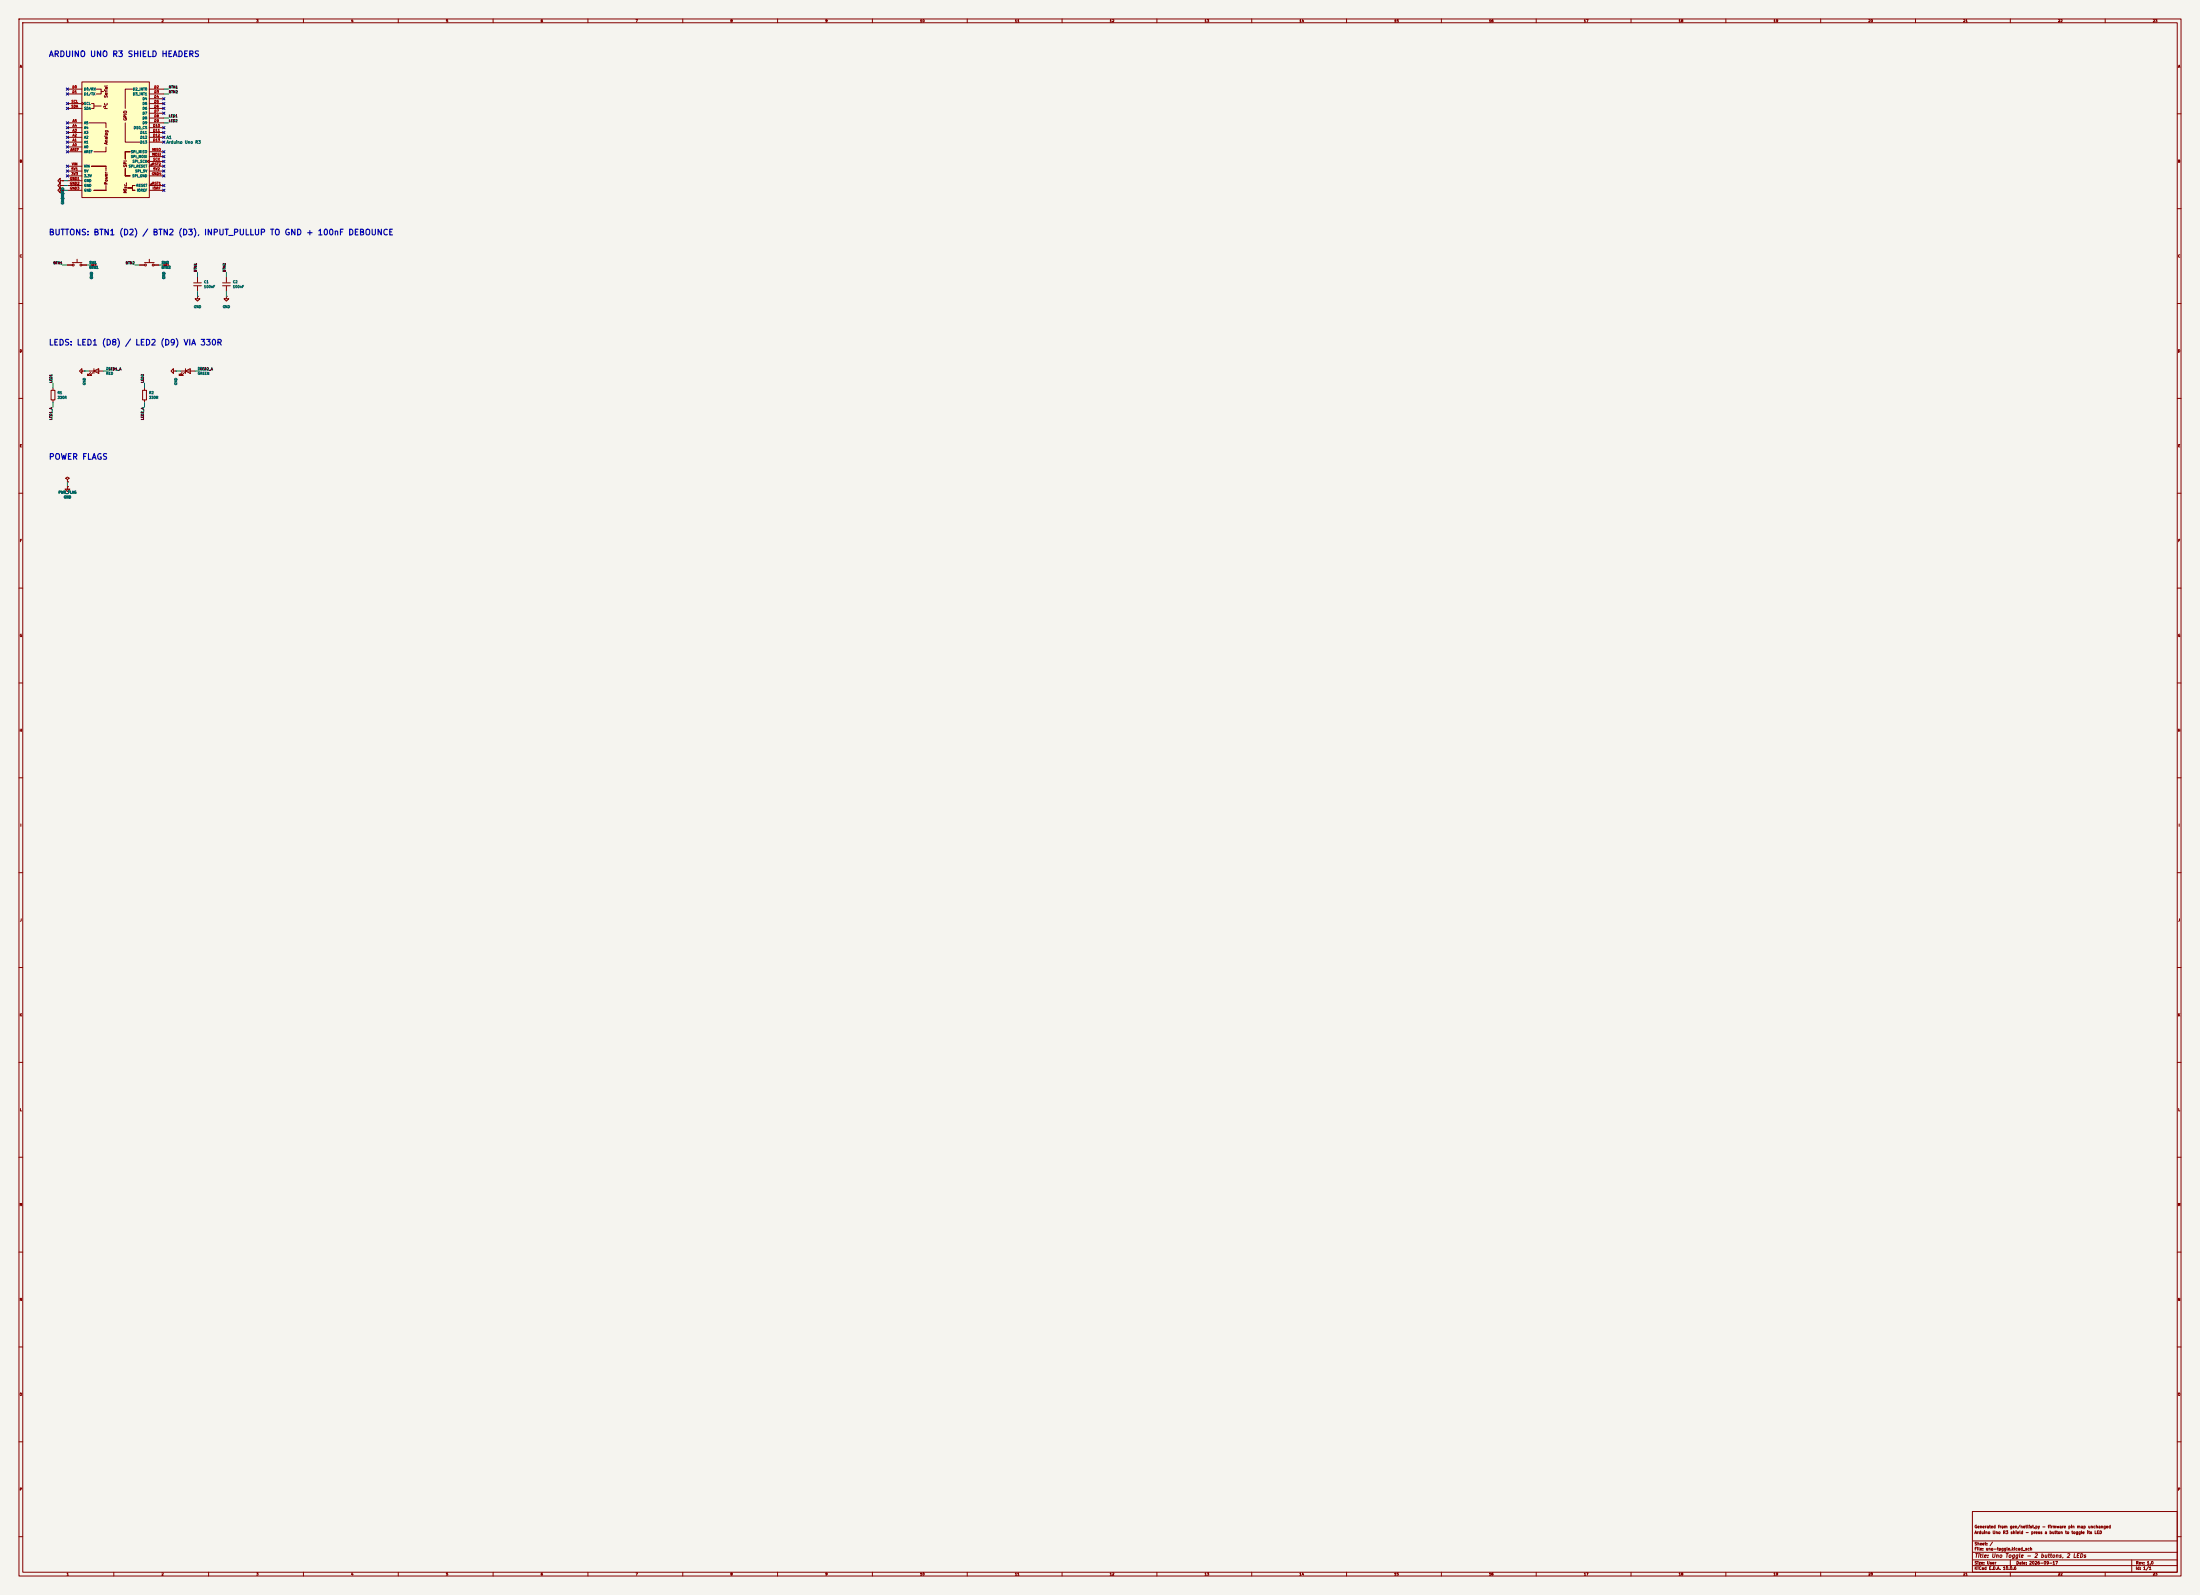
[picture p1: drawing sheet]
(kicad_sch
 (version 20250114)
 (generator "eeschema")
 (generator_version "10.0")
 (paper "User" 1160 840.74)
 (title_block (title "Uno Toggle - 2 buttons, 2 LEDs") (date "2026-09-17") (rev "1.0") (comment 1 "Arduino Uno R3 shield - press a button to toggle its LED") (comment 2 "Generated from gen/netlist.py - firmware pin map unchanged"))
 (lib_symbols
  (symbol "Device:C"
   (pin_numbers (hide yes))
   (pin_names
    (offset 0.254)) (exclude_from_sim no) (in_bom yes) (on_board yes)
   (in_pos_files yes)
   (duplicate_pin_numbers_are_jumpers no)
   (property "Reference" "C" (at 0.635 2.54 0) (show_name no) (do_not_autoplace no) (effects (font (size 1.27 1.27)) (justify left)))
   (property "Value" "C" (at 0.635 -2.54 0) (show_name no) (do_not_autoplace no) (effects (font (size 1.27 1.27)) (justify left)))
   (property "Footprint" "" (at 0.9652 -3.81 0) (show_name no) (do_not_autoplace no) (hide yes) (effects (font (size 1.27 1.27))))
   (property "Datasheet" "" (at 0 0 0) (show_name no) (do_not_autoplace no) (hide yes) (effects (font (size 1.27 1.27))))
   (property "Description" "Unpolarized capacitor" (at 0 0 0) (show_name no) (do_not_autoplace no) (hide yes) (effects (font (size 1.27 1.27))))
   (symbol "C_0_1"
    (polyline (pts (xy -2.032 0.762) (xy 2.032 0.762)) (stroke (width 0.508) (type default)) (fill (type none)))
    (polyline (pts (xy -2.032 -0.762) (xy 2.032 -0.762)) (stroke (width 0.508) (type default)) (fill (type none))))
   (symbol "C_1_1"
    (pin passive line (at 0 3.81 270) (length 2.794) (name "" (effects (font (size 1.27 1.27)))) (number "1" (effects (font (size 1.27 1.27)))))
    (pin passive line (at 0 -3.81 90) (length 2.794) (name "" (effects (font (size 1.27 1.27)))) (number "2" (effects (font (size 1.27 1.27))))))
   (embedded_fonts no))
  (symbol "Device:LED"
   (pin_numbers (hide yes))
   (pin_names
    (offset 1.016) (hide yes)) (exclude_from_sim no) (in_bom yes) (on_board yes)
   (in_pos_files yes)
   (duplicate_pin_numbers_are_jumpers no)
   (property "Reference" "D" (at 0 2.54 0) (show_name no) (do_not_autoplace no) (effects (font (size 1.27 1.27))))
   (property "Value" "LED" (at 0 -2.54 0) (show_name no) (do_not_autoplace no) (effects (font (size 1.27 1.27))))
   (property "Footprint" "" (at 0 0 0) (show_name no) (do_not_autoplace no) (hide yes) (effects (font (size 1.27 1.27))))
   (property "Datasheet" "" (at 0 0 0) (show_name no) (do_not_autoplace no) (hide yes) (effects (font (size 1.27 1.27))))
   (property "Description" "Light emitting diode" (at 0 0 0) (show_name no) (do_not_autoplace no) (hide yes) (effects (font (size 1.27 1.27))))
   (property "Sim.Pins" "1=K 2=A" (at 0 0 0) (show_name no) (do_not_autoplace no) (hide yes) (effects (font (size 1.27 1.27))))
   (symbol "LED_0_1"
    (polyline (pts (xy -3.048 -0.762) (xy -4.572 -2.286) (xy -3.81 -2.286) (xy -4.572 -2.286) (xy -4.572 -1.524)) (stroke (width 0) (type default)) (fill (type none)))
    (polyline (pts (xy -1.778 -0.762) (xy -3.302 -2.286) (xy -2.54 -2.286) (xy -3.302 -2.286) (xy -3.302 -1.524)) (stroke (width 0) (type default)) (fill (type none)))
    (polyline (pts (xy -1.27 0) (xy 1.27 0)) (stroke (width 0) (type default)) (fill (type none)))
    (polyline (pts (xy -1.27 -1.27) (xy -1.27 1.27)) (stroke (width 0.254) (type default)) (fill (type none)))
    (polyline (pts (xy 1.27 -1.27) (xy 1.27 1.27) (xy -1.27 0) (xy 1.27 -1.27)) (stroke (width 0.254) (type default)) (fill (type none))))
   (symbol "LED_1_1"
    (pin passive line (at -3.81 0 0) (length 2.54) (name "K" (effects (font (size 1.27 1.27)))) (number "1" (effects (font (size 1.27 1.27)))))
    (pin passive line (at 3.81 0 180) (length 2.54) (name "A" (effects (font (size 1.27 1.27)))) (number "2" (effects (font (size 1.27 1.27))))))
   (embedded_fonts no))
  (symbol "Device:R"
   (pin_numbers (hide yes))
   (pin_names
    (offset 0)) (exclude_from_sim no) (in_bom yes) (on_board yes)
   (in_pos_files yes)
   (duplicate_pin_numbers_are_jumpers no)
   (property "Reference" "R" (at 2.032 0 90) (show_name no) (do_not_autoplace no) (effects (font (size 1.27 1.27))))
   (property "Value" "R" (at 0 0 90) (show_name no) (do_not_autoplace no) (effects (font (size 1.27 1.27))))
   (property "Footprint" "" (at -1.778 0 90) (show_name no) (do_not_autoplace no) (hide yes) (effects (font (size 1.27 1.27))))
   (property "Datasheet" "" (at 0 0 0) (show_name no) (do_not_autoplace no) (hide yes) (effects (font (size 1.27 1.27))))
   (property "Description" "Resistor" (at 0 0 0) (show_name no) (do_not_autoplace no) (hide yes) (effects (font (size 1.27 1.27))))
   (symbol "R_0_1"
    (rectangle (start -1.016 -2.54) (end 1.016 2.54) (stroke (width 0.254) (type default)) (fill (type none))))
   (symbol "R_1_1"
    (pin passive line (at 0 3.81 270) (length 1.27) (name "" (effects (font (size 1.27 1.27)))) (number "1" (effects (font (size 1.27 1.27)))))
    (pin passive line (at 0 -3.81 90) (length 1.27) (name "" (effects (font (size 1.27 1.27)))) (number "2" (effects (font (size 1.27 1.27))))))
   (embedded_fonts no))
  (symbol "Switch:SW_Push"
   (pin_numbers (hide yes))
   (pin_names
    (offset 1.016) (hide yes)) (exclude_from_sim no) (in_bom yes) (on_board yes)
   (in_pos_files yes)
   (duplicate_pin_numbers_are_jumpers no)
   (property "Reference" "SW" (at 1.27 2.54 0) (show_name no) (do_not_autoplace no) (effects (font (size 1.27 1.27)) (justify left)))
   (property "Value" "SW_Push" (at 0 -1.524 0) (show_name no) (do_not_autoplace no) (effects (font (size 1.27 1.27))))
   (property "Footprint" "" (at 0 5.08 0) (show_name no) (do_not_autoplace no) (hide yes) (effects (font (size 1.27 1.27))))
   (property "Datasheet" "" (at 0 5.08 0) (show_name no) (do_not_autoplace no) (hide yes) (effects (font (size 1.27 1.27))))
   (property "Description" "Push button switch, generic, two pins" (at 0 0 0) (show_name no) (do_not_autoplace no) (hide yes) (effects (font (size 1.27 1.27))))
   (symbol "SW_Push_0_1"
    (circle (center -2.032 0) (radius 0.508) (stroke (width 0) (type default)) (fill (type none)))
    (polyline (pts (xy 0 1.27) (xy 0 3.048)) (stroke (width 0) (type default)) (fill (type none)))
    (circle (center 2.032 0) (radius 0.508) (stroke (width 0) (type default)) (fill (type none)))
    (polyline (pts (xy 2.54 1.27) (xy -2.54 1.27)) (stroke (width 0) (type default)) (fill (type none)))
    (pin passive line (at -5.08 0 0) (length 2.54) (name "1" (effects (font (size 1.27 1.27)))) (number "1" (effects (font (size 1.27 1.27)))))
    (pin passive line (at 5.08 0 180) (length 2.54) (name "2" (effects (font (size 1.27 1.27)))) (number "2" (effects (font (size 1.27 1.27))))))
   (embedded_fonts no))
  (symbol "arduino-library:Arduino_Uno_R3_Shield"
   (pin_names
    (offset 1.016)) (exclude_from_sim no) (in_bom yes) (on_board yes)
   (in_pos_files yes)
   (duplicate_pin_numbers_are_jumpers no)
   (property "Reference" "A" (at 0 36.83 0) (show_name no) (do_not_autoplace no) (effects (font (size 1.524 1.524))))
   (property "Value" "Arduino_Uno_R3_Shield" (at 0 33.02 0) (show_name no) (do_not_autoplace no) (effects (font (size 1.524 1.524))))
   (property "Footprint" "PCM_arduino-library:Arduino_Uno_R3_Shield" (at 0 -38.1 0) (show_name no) (do_not_autoplace no) (hide yes) (effects (font (size 1.524 1.524))))
   (property "Datasheet" "https://docs.arduino.cc/hardware/uno-rev3" (at 0 -34.29 0) (show_name no) (do_not_autoplace no) (hide yes) (effects (font (size 1.524 1.524))))
   (property "Description" "Shield for Arduino Uno R3" (at 0 0 0) (show_name no) (do_not_autoplace no) (hide yes) (effects (font (size 1.27 1.27))))
   (symbol "Arduino_Uno_R3_Shield_0_0"
    (rectangle (start -17.78 30.48) (end 17.78 -30.48) (stroke (width 0) (type default)) (fill (type background)))
    (polyline (pts (xy -12.7 19.05) (xy -11.43 19.05) (xy -11.43 16.51) (xy -12.7 16.51)) (stroke (width 0) (type default)) (fill (type none)))
    (rectangle (start -12.7 -13.97) (end -5.08 -13.97) (stroke (width 0) (type default)) (fill (type none)))
    (polyline (pts (xy -11.43 17.78) (xy -7.62 17.78)) (stroke (width 0) (type default)) (fill (type none)))
    (rectangle (start -11.43 -26.67) (end -5.08 -26.67) (stroke (width 0) (type default)) (fill (type none)))
    (polyline (pts (xy -10.16 26.67) (xy -7.62 26.67) (xy -7.62 24.13) (xy -10.16 24.13)) (stroke (width 0) (type default)) (fill (type none)))
    (polyline (pts (xy -7.62 25.4) (xy -6.35 25.4)) (stroke (width 0) (type default)) (fill (type none)))
    (polyline (pts (xy -5.08 6.35) (xy -5.08 8.89) (xy -13.97 8.89)) (stroke (width 0) (type default)) (fill (type none)))
    (polyline (pts (xy -5.08 -3.81) (xy -5.08 -6.35) (xy -11.43 -6.35)) (stroke (width 0) (type default)) (fill (type none)))
    (polyline (pts (xy -5.08 -13.97) (xy -5.08 -15.24)) (stroke (width 0) (type default)) (fill (type none)))
    (polyline (pts (xy -5.08 -15.24) (xy -5.08 -16.51)) (stroke (width 0) (type default)) (fill (type none)))
    (polyline (pts (xy -5.08 -26.67) (xy -5.08 -24.13)) (stroke (width 0) (type default)) (fill (type none)))
    (polyline (pts (xy 5.08 16.51) (xy 5.08 26.67) (xy 8.89 26.67)) (stroke (width 0) (type default)) (fill (type none)))
    (polyline (pts (xy 5.08 8.89) (xy 5.08 -1.27) (xy 12.7 -1.27)) (stroke (width 0) (type default)) (fill (type none)))
    (rectangle (start 5.08 -10.16) (end 5.08 -6.35) (stroke (width 0) (type default)) (fill (type none)))
    (rectangle (start 5.08 -19.05) (end 5.08 -15.24) (stroke (width 0) (type default)) (fill (type none)))
    (rectangle (start 5.08 -19.05) (end 7.62 -19.05) (stroke (width 0) (type default)) (fill (type none)))
    (rectangle (start 7.62 -6.35) (end 5.08 -6.35) (stroke (width 0) (type default)) (fill (type none)))
    (rectangle (start 8.89 -24.13) (end 8.89 -26.67) (stroke (width 0) (type default)) (fill (type none)))
    (rectangle (start 8.89 -25.4) (end 6.35 -25.4) (stroke (width 0) (type default)) (fill (type none)))
    (rectangle (start 10.16 -24.13) (end 8.89 -24.13) (stroke (width 0) (type default)) (fill (type none)))
    (rectangle (start 10.16 -26.67) (end 8.89 -26.67) (stroke (width 0) (type default)) (fill (type none)))
    (text "Serial" (at -5.08 25.4 900) (effects (font (size 1.524 1.524))))
    (text "I²C" (at -5.08 17.78 900) (effects (font (size 1.524 1.524))))
    (text "Analog" (at -5.08 1.27 900) (effects (font (size 1.524 1.524))))
    (text "Power" (at -5.08 -20.32 900) (effects (font (size 1.524 1.524))))
    (text "SPI" (at 5.08 -12.7 900) (effects (font (size 1.524 1.524))))
    (text "Misc." (at 5.08 -25.4 900) (effects (font (size 1.524 1.524)))))
   (symbol "Arduino_Uno_R3_Shield_1_0"
    (text "GPIO" (at 5.08 12.7 900) (effects (font (size 1.524 1.524)))))
   (symbol "Arduino_Uno_R3_Shield_1_1"
    (pin power_out line (at -25.4 -19.05 0) (length 7.62) (name "3.3V" (effects (font (size 1.27 1.27)))) (number "3V3" (effects (font (size 1.27 1.27)))))
    (pin power_in line (at -25.4 -16.51 0) (length 7.62) (name "5V" (effects (font (size 1.27 1.27)))) (number "5V1" (effects (font (size 1.27 1.27)))))
    (pin power_in line (at 25.4 -16.51 180) (length 7.62) (name "SPI_5V" (effects (font (size 1.27 1.27)))) (number "5V2" (effects (font (size 1.27 1.27)))))
    (pin bidirectional line (at -25.4 -3.81 0) (length 7.62) (name "A0" (effects (font (size 1.27 1.27)))) (number "A0" (effects (font (size 1.27 1.27)))))
    (pin bidirectional line (at -25.4 -1.27 0) (length 7.62) (name "A1" (effects (font (size 1.27 1.27)))) (number "A1" (effects (font (size 1.27 1.27)))))
    (pin bidirectional line (at -25.4 1.27 0) (length 7.62) (name "A2" (effects (font (size 1.27 1.27)))) (number "A2" (effects (font (size 1.27 1.27)))))
    (pin bidirectional line (at -25.4 3.81 0) (length 7.62) (name "A3" (effects (font (size 1.27 1.27)))) (number "A3" (effects (font (size 1.27 1.27)))))
    (pin bidirectional line (at -25.4 6.35 0) (length 7.62) (name "A4" (effects (font (size 1.27 1.27)))) (number "A4" (effects (font (size 1.27 1.27)))))
    (pin bidirectional line (at -25.4 8.89 0) (length 7.62) (name "A5" (effects (font (size 1.27 1.27)))) (number "A5" (effects (font (size 1.27 1.27)))))
    (pin input line (at -25.4 -6.35 0) (length 7.62) (name "AREF" (effects (font (size 1.27 1.27)))) (number "AREF" (effects (font (size 1.27 1.27)))))
    (pin bidirectional line (at -25.4 26.67 0) (length 7.62) (name "D0/RX" (effects (font (size 1.27 1.27)))) (number "D0" (effects (font (size 1.27 1.27)))))
    (pin bidirectional line (at -25.4 24.13 0) (length 7.62) (name "D1/TX" (effects (font (size 1.27 1.27)))) (number "D1" (effects (font (size 1.27 1.27)))))
    (pin bidirectional line (at 25.4 26.67 180) (length 7.62) (name "D2_INT0" (effects (font (size 1.27 1.27)))) (number "D2" (effects (font (size 1.27 1.27)))))
    (pin bidirectional line (at 25.4 24.13 180) (length 7.62) (name "D3_INT1" (effects (font (size 1.27 1.27)))) (number "D3" (effects (font (size 1.27 1.27)))))
    (pin bidirectional line (at 25.4 21.59 180) (length 7.62) (name "D4" (effects (font (size 1.27 1.27)))) (number "D4" (effects (font (size 1.27 1.27)))))
    (pin bidirectional line (at 25.4 19.05 180) (length 7.62) (name "D5" (effects (font (size 1.27 1.27)))) (number "D5" (effects (font (size 1.27 1.27)))))
    (pin bidirectional line (at 25.4 16.51 180) (length 7.62) (name "D6" (effects (font (size 1.27 1.27)))) (number "D6" (effects (font (size 1.27 1.27)))))
    (pin bidirectional line (at 25.4 13.97 180) (length 7.62) (name "D7" (effects (font (size 1.27 1.27)))) (number "D7" (effects (font (size 1.27 1.27)))))
    (pin bidirectional line (at 25.4 11.43 180) (length 7.62) (name "D8" (effects (font (size 1.27 1.27)))) (number "D8" (effects (font (size 1.27 1.27)))))
    (pin bidirectional line (at 25.4 8.89 180) (length 7.62) (name "D9" (effects (font (size 1.27 1.27)))) (number "D9" (effects (font (size 1.27 1.27)))))
    (pin bidirectional line (at 25.4 6.35 180) (length 7.62) (name "D10_CS" (effects (font (size 1.27 1.27)))) (number "D10" (effects (font (size 1.27 1.27)))))
    (pin bidirectional line (at 25.4 3.81 180) (length 7.62) (name "D11" (effects (font (size 1.27 1.27)))) (number "D11" (effects (font (size 1.27 1.27)))))
    (pin bidirectional line (at 25.4 1.27 180) (length 7.62) (name "D12" (effects (font (size 1.27 1.27)))) (number "D12" (effects (font (size 1.27 1.27)))))
    (pin bidirectional line (at 25.4 -1.27 180) (length 7.62) (name "D13" (effects (font (size 1.27 1.27)))) (number "D13" (effects (font (size 1.27 1.27)))))
    (pin power_in line (at -25.4 -21.59 0) (length 7.62) (name "GND" (effects (font (size 1.27 1.27)))) (number "GND1" (effects (font (size 1.27 1.27)))))
    (pin power_in line (at -25.4 -24.13 0) (length 7.62) (name "GND" (effects (font (size 1.27 1.27)))) (number "GND2" (effects (font (size 1.27 1.27)))))
    (pin power_in line (at -25.4 -26.67 0) (length 7.62) (name "GND" (effects (font (size 1.27 1.27)))) (number "GND3" (effects (font (size 1.27 1.27)))))
    (pin power_in line (at 25.4 -19.05 180) (length 7.62) (name "SPI_GND" (effects (font (size 1.27 1.27)))) (number "GND4" (effects (font (size 1.27 1.27)))))
    (pin output line (at 25.4 -26.67 180) (length 7.62) (name "IOREF" (effects (font (size 1.27 1.27)))) (number "IORF" (effects (font (size 1.27 1.27)))))
    (pin input line (at 25.4 -6.35 180) (length 7.62) (name "SPI_MISO" (effects (font (size 1.27 1.27)))) (number "MISO" (effects (font (size 1.27 1.27)))))
    (pin output line (at 25.4 -8.89 180) (length 7.62) (name "SPI_MOSI" (effects (font (size 1.27 1.27)))) (number "MOSI" (effects (font (size 1.27 1.27)))))
    (pin open_collector input_low (at 25.4 -24.13 180) (length 7.62) (name "RESET" (effects (font (size 1.27 1.27)))) (number "RST1" (effects (font (size 1.27 1.27)))))
    (pin open_collector input_low (at 25.4 -13.97 180) (length 7.62) (name "SPI_RESET" (effects (font (size 1.27 1.27)))) (number "RST2" (effects (font (size 1.27 1.27)))))
    (pin output clock (at 25.4 -11.43 180) (length 7.62) (name "SPI_SCK" (effects (font (size 1.27 1.27)))) (number "SCK" (effects (font (size 1.27 1.27)))))
    (pin bidirectional clock (at -25.4 19.05 0) (length 7.62) (name "SCL" (effects (font (size 1.27 1.27)))) (number "SCL" (effects (font (size 1.27 1.27)))))
    (pin bidirectional line (at -25.4 16.51 0) (length 7.62) (name "SDA" (effects (font (size 1.27 1.27)))) (number "SDA" (effects (font (size 1.27 1.27)))))
    (pin power_in line (at -25.4 -13.97 0) (length 7.62) (name "VIN" (effects (font (size 1.27 1.27)))) (number "VIN" (effects (font (size 1.27 1.27))))))
   (embedded_fonts no))
  (symbol "power:+12V"
   (power global)
   (pin_numbers (hide yes))
   (pin_names
    (offset 0) (hide yes)) (exclude_from_sim no) (in_bom yes) (on_board yes)
   (in_pos_files yes)
   (duplicate_pin_numbers_are_jumpers no)
   (property "Reference" "#PWR" (at 0 -3.81 0) (show_name no) (do_not_autoplace no) (hide yes) (effects (font (size 1.27 1.27))))
   (property "Value" "+12V" (at 0 3.556 0) (show_name no) (do_not_autoplace no) (effects (font (size 1.27 1.27))))
   (property "Footprint" "" (at 0 0 0) (show_name no) (do_not_autoplace no) (hide yes) (effects (font (size 1.27 1.27))))
   (property "Datasheet" "" (at 0 0 0) (show_name no) (do_not_autoplace no) (hide yes) (effects (font (size 1.27 1.27))))
   (property "Description" "Power symbol creates a global label with name \"+12V\"" (at 0 0 0) (show_name no) (do_not_autoplace no) (hide yes) (effects (font (size 1.27 1.27))))
   (symbol "+12V_0_1"
    (polyline (pts (xy -0.762 1.27) (xy 0 2.54)) (stroke (width 0) (type default)) (fill (type none)))
    (polyline (pts (xy 0 2.54) (xy 0.762 1.27)) (stroke (width 0) (type default)) (fill (type none)))
    (polyline (pts (xy 0 0) (xy 0 2.54)) (stroke (width 0) (type default)) (fill (type none))))
   (symbol "+12V_1_1"
    (pin power_in line (at 0 0 90) (length 0) (name "" (effects (font (size 1.27 1.27)))) (number "1" (effects (font (size 1.27 1.27))))))
   (embedded_fonts no))
  (symbol "power:+3V3"
   (power global)
   (pin_numbers (hide yes))
   (pin_names
    (offset 0) (hide yes)) (exclude_from_sim no) (in_bom yes) (on_board yes)
   (in_pos_files yes)
   (duplicate_pin_numbers_are_jumpers no)
   (property "Reference" "#PWR" (at 0 -3.81 0) (show_name no) (do_not_autoplace no) (hide yes) (effects (font (size 1.27 1.27))))
   (property "Value" "+3V3" (at 0 3.556 0) (show_name no) (do_not_autoplace no) (effects (font (size 1.27 1.27))))
   (property "Footprint" "" (at 0 0 0) (show_name no) (do_not_autoplace no) (hide yes) (effects (font (size 1.27 1.27))))
   (property "Datasheet" "" (at 0 0 0) (show_name no) (do_not_autoplace no) (hide yes) (effects (font (size 1.27 1.27))))
   (property "Description" "Power symbol creates a global label with name \"+3V3\"" (at 0 0 0) (show_name no) (do_not_autoplace no) (hide yes) (effects (font (size 1.27 1.27))))
   (symbol "+3V3_0_1"
    (polyline (pts (xy -0.762 1.27) (xy 0 2.54)) (stroke (width 0) (type default)) (fill (type none)))
    (polyline (pts (xy 0 2.54) (xy 0.762 1.27)) (stroke (width 0) (type default)) (fill (type none)))
    (polyline (pts (xy 0 0) (xy 0 2.54)) (stroke (width 0) (type default)) (fill (type none))))
   (symbol "+3V3_1_1"
    (pin power_in line (at 0 0 90) (length 0) (name "" (effects (font (size 1.27 1.27)))) (number "1" (effects (font (size 1.27 1.27))))))
   (embedded_fonts no))
  (symbol "power:+5V"
   (power global)
   (pin_numbers (hide yes))
   (pin_names
    (offset 0) (hide yes)) (exclude_from_sim no) (in_bom yes) (on_board yes)
   (in_pos_files yes)
   (duplicate_pin_numbers_are_jumpers no)
   (property "Reference" "#PWR" (at 0 -3.81 0) (show_name no) (do_not_autoplace no) (hide yes) (effects (font (size 1.27 1.27))))
   (property "Value" "+5V" (at 0 3.556 0) (show_name no) (do_not_autoplace no) (effects (font (size 1.27 1.27))))
   (property "Footprint" "" (at 0 0 0) (show_name no) (do_not_autoplace no) (hide yes) (effects (font (size 1.27 1.27))))
   (property "Datasheet" "" (at 0 0 0) (show_name no) (do_not_autoplace no) (hide yes) (effects (font (size 1.27 1.27))))
   (property "Description" "Power symbol creates a global label with name \"+5V\"" (at 0 0 0) (show_name no) (do_not_autoplace no) (hide yes) (effects (font (size 1.27 1.27))))
   (symbol "+5V_0_1"
    (polyline (pts (xy -0.762 1.27) (xy 0 2.54)) (stroke (width 0) (type default)) (fill (type none)))
    (polyline (pts (xy 0 2.54) (xy 0.762 1.27)) (stroke (width 0) (type default)) (fill (type none)))
    (polyline (pts (xy 0 0) (xy 0 2.54)) (stroke (width 0) (type default)) (fill (type none))))
   (symbol "+5V_1_1"
    (pin power_in line (at 0 0 90) (length 0) (name "" (effects (font (size 1.27 1.27)))) (number "1" (effects (font (size 1.27 1.27))))))
   (embedded_fonts no))
  (symbol "power:GND"
   (power global)
   (pin_numbers (hide yes))
   (pin_names
    (offset 0) (hide yes)) (exclude_from_sim no) (in_bom yes) (on_board yes)
   (in_pos_files yes)
   (duplicate_pin_numbers_are_jumpers no)
   (property "Reference" "#PWR" (at 0 -6.35 0) (show_name no) (do_not_autoplace no) (hide yes) (effects (font (size 1.27 1.27))))
   (property "Value" "GND" (at 0 -3.81 0) (show_name no) (do_not_autoplace no) (effects (font (size 1.27 1.27))))
   (property "Footprint" "" (at 0 0 0) (show_name no) (do_not_autoplace no) (hide yes) (effects (font (size 1.27 1.27))))
   (property "Datasheet" "" (at 0 0 0) (show_name no) (do_not_autoplace no) (hide yes) (effects (font (size 1.27 1.27))))
   (property "Description" "Power symbol creates a global label with name \"GND\" , ground" (at 0 0 0) (show_name no) (do_not_autoplace no) (hide yes) (effects (font (size 1.27 1.27))))
   (symbol "GND_0_1"
    (polyline (pts (xy 0 0) (xy 0 -1.27) (xy 1.27 -1.27) (xy 0 -2.54) (xy -1.27 -1.27) (xy 0 -1.27)) (stroke (width 0) (type default)) (fill (type none))))
   (symbol "GND_1_1"
    (pin power_in line (at 0 0 270) (length 0) (name "" (effects (font (size 1.27 1.27)))) (number "1" (effects (font (size 1.27 1.27))))))
   (embedded_fonts no))
  (symbol "power:PWR_FLAG"
   (power global)
   (pin_numbers (hide yes))
   (pin_names
    (offset 0) (hide yes)) (exclude_from_sim no) (in_bom yes) (on_board yes)
   (in_pos_files yes)
   (duplicate_pin_numbers_are_jumpers no)
   (property "Reference" "#FLG" (at 0 1.905 0) (show_name no) (do_not_autoplace no) (hide yes) (effects (font (size 1.27 1.27))))
   (property "Value" "PWR_FLAG" (at 0 3.81 0) (show_name no) (do_not_autoplace no) (effects (font (size 1.27 1.27))))
   (property "Footprint" "" (at 0 0 0) (show_name no) (do_not_autoplace no) (hide yes) (effects (font (size 1.27 1.27))))
   (property "Datasheet" "" (at 0 0 0) (show_name no) (do_not_autoplace no) (hide yes) (effects (font (size 1.27 1.27))))
   (property "Description" "Special symbol for telling ERC where power comes from" (at 0 0 0) (show_name no) (do_not_autoplace no) (hide yes) (effects (font (size 1.27 1.27))))
   (symbol "PWR_FLAG_0_0"
    (pin power_out line (at 0 0 90) (length 0) (name "" (effects (font (size 1.27 1.27)))) (number "1" (effects (font (size 1.27 1.27))))))
   (symbol "PWR_FLAG_0_1"
    (polyline (pts (xy 0 0) (xy 0 1.27) (xy -1.016 1.905) (xy 0 2.54) (xy 1.016 1.905) (xy 0 1.27)) (stroke (width 0) (type default)) (fill (type none))))
   (embedded_fonts no)))
 (text "ARDUINO UNO R3 SHIELD HEADERS" (exclude_from_sim no) (at 25.4 30.48 0) (effects (font (size 3 3) (bold yes)) (justify left bottom)))
 (symbol (lib_id "arduino-library:Arduino_Uno_R3_Shield") (at 60.96 73.66 0) (unit 1) (exclude_from_sim no) (in_bom yes) (on_board yes) (dnp no)
  (property "Reference" "A1" (at 87.63 72.39 0) (show_name no) (do_not_autoplace no) (effects (font (size 1.524 1.524)) (justify left)))
  (property "Value" "Arduino Uno R3" (at 87.63 74.93 0) (show_name no) (do_not_autoplace no) (effects (font (size 1.524 1.524)) (justify left)))
  (property "Footprint" "arduino-library:Arduino_Uno_R3_Shield" (at 60.96 73.66 0) (show_name no) (do_not_autoplace no) (hide yes) (effects (font (size 1.524 1.524))))
  (property "Datasheet" "https://docs.arduino.cc/hardware/uno-rev3" (at 60.96 73.66 0) (show_name no) (do_not_autoplace no) (hide yes) (effects (font (size 1.524 1.524))))
  (property "Description" "Shield for Arduino Uno R3" (at 60.96 73.66 0) (show_name no) (do_not_autoplace no) (hide yes) (effects (font (size 1.27 1.27))))
  (pin "3V3")
  (pin "5V1")
  (pin "5V2")
  (pin "A0")
  (pin "A1")
  (pin "A2")
  (pin "A3")
  (pin "A4")
  (pin "A5")
  (pin "AREF")
  (pin "D0")
  (pin "D1")
  (pin "D10")
  (pin "D11")
  (pin "D12")
  (pin "D13")
  (pin "D2")
  (pin "D3")
  (pin "D4")
  (pin "D5")
  (pin "D6")
  (pin "D7")
  (pin "D8")
  (pin "D9")
  (pin "GND1")
  (pin "GND2")
  (pin "GND3")
  (pin "GND4")
  (pin "IORF")
  (pin "MISO")
  (pin "MOSI")
  (pin "RST1")
  (pin "RST2")
  (pin "SCK")
  (pin "SCL")
  (pin "SDA")
  (pin "VIN"))
 (no_connect (at 35.56 92.71))
 (no_connect (at 35.56 90.17))
 (no_connect (at 86.36 90.17))
 (no_connect (at 35.56 77.47))
 (no_connect (at 35.56 74.93))
 (no_connect (at 35.56 72.39))
 (no_connect (at 35.56 69.85))
 (no_connect (at 35.56 67.31))
 (no_connect (at 35.56 64.77))
 (no_connect (at 35.56 80.01))
 (no_connect (at 35.56 46.99))
 (no_connect (at 35.56 49.53))
 (wire (pts (xy 86.36 46.99) (xy 88.9 46.99)) (stroke (width 0) (type default)))
 (label "BTN1" (at 88.9 46.99 0) (effects (font (size 1.27 1.27)) (justify left bottom)))
 (wire (pts (xy 86.36 49.53) (xy 88.9 49.53)) (stroke (width 0) (type default)))
 (label "BTN2" (at 88.9 49.53 0) (effects (font (size 1.27 1.27)) (justify left bottom)))
 (no_connect (at 86.36 52.07))
 (no_connect (at 86.36 54.61))
 (no_connect (at 86.36 57.15))
 (no_connect (at 86.36 59.69))
 (wire (pts (xy 86.36 62.23) (xy 88.9 62.23)) (stroke (width 0) (type default)))
 (label "LED1" (at 88.9 62.23 0) (effects (font (size 1.27 1.27)) (justify left bottom)))
 (wire (pts (xy 86.36 64.77) (xy 88.9 64.77)) (stroke (width 0) (type default)))
 (label "LED2" (at 88.9 64.77 0) (effects (font (size 1.27 1.27)) (justify left bottom)))
 (no_connect (at 86.36 67.31))
 (no_connect (at 86.36 69.85))
 (no_connect (at 86.36 72.39))
 (no_connect (at 86.36 74.93))
 (wire (pts (xy 35.56 95.25) (xy 33.02 95.25)) (stroke (width 0) (type default)))
 (symbol (lib_id "power:GND") (at 33.02 95.25 270) (unit 1) (exclude_from_sim no) (in_bom no) (on_board yes) (dnp no)
  (property "Reference" "#PWR001" (at 33.02 98.75 0) (show_name no) (do_not_autoplace no) (hide yes) (effects (font (size 1.27 1.27))))
  (property "Value" "GND" (at 33.02 100.75 0) (show_name no) (do_not_autoplace no) (effects (font (size 1.27 1.27))))
  (property "Footprint" "" (at 33.02 95.25 0) (show_name no) (do_not_autoplace no) (hide yes) (effects (font (size 1.27 1.27))))
  (property "Datasheet" "" (at 33.02 95.25 0) (show_name no) (do_not_autoplace no) (hide yes) (effects (font (size 1.27 1.27))))
  (property "Description" "Power symbol creates a global label with name \"GND\" , ground" (at 33.02 95.25 0) (show_name no) (do_not_autoplace no) (hide yes) (effects (font (size 1.27 1.27))))
  (pin "1"))
 (wire (pts (xy 35.56 97.79) (xy 33.02 97.79)) (stroke (width 0) (type default)))
 (symbol (lib_id "power:GND") (at 33.02 97.79 270) (unit 1) (exclude_from_sim no) (in_bom no) (on_board yes) (dnp no)
  (property "Reference" "#PWR002" (at 33.02 101.29 0) (show_name no) (do_not_autoplace no) (hide yes) (effects (font (size 1.27 1.27))))
  (property "Value" "GND" (at 33.02 103.29 0) (show_name no) (do_not_autoplace no) (effects (font (size 1.27 1.27))))
  (property "Footprint" "" (at 33.02 97.79 0) (show_name no) (do_not_autoplace no) (hide yes) (effects (font (size 1.27 1.27))))
  (property "Datasheet" "" (at 33.02 97.79 0) (show_name no) (do_not_autoplace no) (hide yes) (effects (font (size 1.27 1.27))))
  (property "Description" "Power symbol creates a global label with name \"GND\" , ground" (at 33.02 97.79 0) (show_name no) (do_not_autoplace no) (hide yes) (effects (font (size 1.27 1.27))))
  (pin "1"))
 (wire (pts (xy 35.56 100.33) (xy 33.02 100.33)) (stroke (width 0) (type default)))
 (symbol (lib_id "power:GND") (at 33.02 100.33 270) (unit 1) (exclude_from_sim no) (in_bom no) (on_board yes) (dnp no)
  (property "Reference" "#PWR003" (at 33.02 103.83 0) (show_name no) (do_not_autoplace no) (hide yes) (effects (font (size 1.27 1.27))))
  (property "Value" "GND" (at 33.02 105.83 0) (show_name no) (do_not_autoplace no) (effects (font (size 1.27 1.27))))
  (property "Footprint" "" (at 33.02 100.33 0) (show_name no) (do_not_autoplace no) (hide yes) (effects (font (size 1.27 1.27))))
  (property "Datasheet" "" (at 33.02 100.33 0) (show_name no) (do_not_autoplace no) (hide yes) (effects (font (size 1.27 1.27))))
  (property "Description" "Power symbol creates a global label with name \"GND\" , ground" (at 33.02 100.33 0) (show_name no) (do_not_autoplace no) (hide yes) (effects (font (size 1.27 1.27))))
  (pin "1"))
 (no_connect (at 86.36 92.71))
 (no_connect (at 86.36 100.33))
 (no_connect (at 86.36 80.01))
 (no_connect (at 86.36 82.55))
 (no_connect (at 86.36 97.79))
 (no_connect (at 86.36 87.63))
 (no_connect (at 86.36 85.09))
 (no_connect (at 35.56 54.61))
 (no_connect (at 35.56 57.15))
 (no_connect (at 35.56 87.63))
 (text "BUTTONS: BTN1 (D2) / BTN2 (D3), INPUT_PULLUP TO GND + 100nF DEBOUNCE" (exclude_from_sim no) (at 25.4 124.46 0) (effects (font (size 3 3) (bold yes)) (justify left bottom)))
 (symbol (lib_id "Switch:SW_Push") (at 40.64 139.7 0) (unit 1) (exclude_from_sim no) (in_bom yes) (on_board yes) (dnp no)
  (property "Reference" "SW1" (at 46.99 138.43 0) (show_name no) (do_not_autoplace no) (effects (font (size 1.27 1.27)) (justify left)))
  (property "Value" "BTN1" (at 46.99 140.97 0) (show_name no) (do_not_autoplace no) (effects (font (size 1.27 1.27)) (justify left)))
  (property "Footprint" "Button_Switch_THT:SW_PUSH_6mm" (at 40.64 139.7 0) (show_name no) (do_not_autoplace no) (hide yes) (effects (font (size 1.27 1.27))))
  (property "Datasheet" "" (at 40.64 139.7 0) (show_name no) (do_not_autoplace no) (hide yes) (effects (font (size 1.27 1.27))))
  (property "Description" "Push button switch, generic, two pins" (at 40.64 139.7 0) (show_name no) (do_not_autoplace no) (hide yes) (effects (font (size 1.27 1.27))))
  (pin "1")
  (pin "2"))
 (wire (pts (xy 35.56 139.7) (xy 33.02 139.7)) (stroke (width 0) (type default)))
 (label "BTN1" (at 33.02 139.7 180) (effects (font (size 1.27 1.27)) (justify right bottom)))
 (wire (pts (xy 45.72 139.7) (xy 48.26 139.7)) (stroke (width 0) (type default)))
 (symbol (lib_id "power:GND") (at 48.26 139.7 90) (unit 1) (exclude_from_sim no) (in_bom no) (on_board yes) (dnp no)
  (property "Reference" "#PWR004" (at 48.26 143.2 0) (show_name no) (do_not_autoplace no) (hide yes) (effects (font (size 1.27 1.27))))
  (property "Value" "GND" (at 48.26 145.2 0) (show_name no) (do_not_autoplace no) (effects (font (size 1.27 1.27))))
  (property "Footprint" "" (at 48.26 139.7 0) (show_name no) (do_not_autoplace no) (hide yes) (effects (font (size 1.27 1.27))))
  (property "Datasheet" "" (at 48.26 139.7 0) (show_name no) (do_not_autoplace no) (hide yes) (effects (font (size 1.27 1.27))))
  (property "Description" "Power symbol creates a global label with name \"GND\" , ground" (at 48.26 139.7 0) (show_name no) (do_not_autoplace no) (hide yes) (effects (font (size 1.27 1.27))))
  (pin "1"))
 (symbol (lib_id "Switch:SW_Push") (at 78.74 139.7 0) (unit 1) (exclude_from_sim no) (in_bom yes) (on_board yes) (dnp no)
  (property "Reference" "SW2" (at 85.09 138.43 0) (show_name no) (do_not_autoplace no) (effects (font (size 1.27 1.27)) (justify left)))
  (property "Value" "BTN2" (at 85.09 140.97 0) (show_name no) (do_not_autoplace no) (effects (font (size 1.27 1.27)) (justify left)))
  (property "Footprint" "Button_Switch_THT:SW_PUSH_6mm" (at 78.74 139.7 0) (show_name no) (do_not_autoplace no) (hide yes) (effects (font (size 1.27 1.27))))
  (property "Datasheet" "" (at 78.74 139.7 0) (show_name no) (do_not_autoplace no) (hide yes) (effects (font (size 1.27 1.27))))
  (property "Description" "Push button switch, generic, two pins" (at 78.74 139.7 0) (show_name no) (do_not_autoplace no) (hide yes) (effects (font (size 1.27 1.27))))
  (pin "1")
  (pin "2"))
 (wire (pts (xy 73.66 139.7) (xy 71.12 139.7)) (stroke (width 0) (type default)))
 (label "BTN2" (at 71.12 139.7 180) (effects (font (size 1.27 1.27)) (justify right bottom)))
 (wire (pts (xy 83.82 139.7) (xy 86.36 139.7)) (stroke (width 0) (type default)))
 (symbol (lib_id "power:GND") (at 86.36 139.7 90) (unit 1) (exclude_from_sim no) (in_bom no) (on_board yes) (dnp no)
  (property "Reference" "#PWR005" (at 86.36 143.2 0) (show_name no) (do_not_autoplace no) (hide yes) (effects (font (size 1.27 1.27))))
  (property "Value" "GND" (at 86.36 145.2 0) (show_name no) (do_not_autoplace no) (effects (font (size 1.27 1.27))))
  (property "Footprint" "" (at 86.36 139.7 0) (show_name no) (do_not_autoplace no) (hide yes) (effects (font (size 1.27 1.27))))
  (property "Datasheet" "" (at 86.36 139.7 0) (show_name no) (do_not_autoplace no) (hide yes) (effects (font (size 1.27 1.27))))
  (property "Description" "Power symbol creates a global label with name \"GND\" , ground" (at 86.36 139.7 0) (show_name no) (do_not_autoplace no) (hide yes) (effects (font (size 1.27 1.27))))
  (pin "1"))
 (symbol (lib_id "Device:C") (at 104.14 149.86 0) (unit 1) (exclude_from_sim no) (in_bom yes) (on_board yes) (dnp no)
  (property "Reference" "C1" (at 107.442 148.59 0) (show_name no) (do_not_autoplace no) (effects (font (size 1.27 1.27)) (justify left)))
  (property "Value" "100nF" (at 107.442 151.13 0) (show_name no) (do_not_autoplace no) (effects (font (size 1.27 1.27)) (justify left)))
  (property "Footprint" "Capacitor_THT:C_Disc_D5.0mm_W2.5mm_P5.00mm" (at 104.14 149.86 0) (show_name no) (do_not_autoplace no) (hide yes) (effects (font (size 1.27 1.27))))
  (property "Datasheet" "" (at 104.14 149.86 0) (show_name no) (do_not_autoplace no) (hide yes) (effects (font (size 1.27 1.27))))
  (property "Description" "Unpolarized capacitor" (at 104.14 149.86 0) (show_name no) (do_not_autoplace no) (hide yes) (effects (font (size 1.27 1.27))))
  (pin "1")
  (pin "2"))
 (wire (pts (xy 104.14 146.05) (xy 104.14 143.51)) (stroke (width 0) (type default)))
 (label "BTN1" (at 104.14 143.51 90) (effects (font (size 1.27 1.27)) (justify left bottom)))
 (wire (pts (xy 104.14 153.67) (xy 104.14 156.21)) (stroke (width 0) (type default)))
 (symbol (lib_id "power:GND") (at 104.14 156.21 0) (unit 1) (exclude_from_sim no) (in_bom no) (on_board yes) (dnp no)
  (property "Reference" "#PWR006" (at 104.14 159.71 0) (show_name no) (do_not_autoplace no) (hide yes) (effects (font (size 1.27 1.27))))
  (property "Value" "GND" (at 104.14 161.71 0) (show_name no) (do_not_autoplace no) (effects (font (size 1.27 1.27))))
  (property "Footprint" "" (at 104.14 156.21 0) (show_name no) (do_not_autoplace no) (hide yes) (effects (font (size 1.27 1.27))))
  (property "Datasheet" "" (at 104.14 156.21 0) (show_name no) (do_not_autoplace no) (hide yes) (effects (font (size 1.27 1.27))))
  (property "Description" "Power symbol creates a global label with name \"GND\" , ground" (at 104.14 156.21 0) (show_name no) (do_not_autoplace no) (hide yes) (effects (font (size 1.27 1.27))))
  (pin "1"))
 (symbol (lib_id "Device:C") (at 119.38 149.86 0) (unit 1) (exclude_from_sim no) (in_bom yes) (on_board yes) (dnp no)
  (property "Reference" "C2" (at 122.682 148.59 0) (show_name no) (do_not_autoplace no) (effects (font (size 1.27 1.27)) (justify left)))
  (property "Value" "100nF" (at 122.682 151.13 0) (show_name no) (do_not_autoplace no) (effects (font (size 1.27 1.27)) (justify left)))
  (property "Footprint" "Capacitor_THT:C_Disc_D5.0mm_W2.5mm_P5.00mm" (at 119.38 149.86 0) (show_name no) (do_not_autoplace no) (hide yes) (effects (font (size 1.27 1.27))))
  (property "Datasheet" "" (at 119.38 149.86 0) (show_name no) (do_not_autoplace no) (hide yes) (effects (font (size 1.27 1.27))))
  (property "Description" "Unpolarized capacitor" (at 119.38 149.86 0) (show_name no) (do_not_autoplace no) (hide yes) (effects (font (size 1.27 1.27))))
  (pin "1")
  (pin "2"))
 (wire (pts (xy 119.38 146.05) (xy 119.38 143.51)) (stroke (width 0) (type default)))
 (label "BTN2" (at 119.38 143.51 90) (effects (font (size 1.27 1.27)) (justify left bottom)))
 (wire (pts (xy 119.38 153.67) (xy 119.38 156.21)) (stroke (width 0) (type default)))
 (symbol (lib_id "power:GND") (at 119.38 156.21 0) (unit 1) (exclude_from_sim no) (in_bom no) (on_board yes) (dnp no)
  (property "Reference" "#PWR007" (at 119.38 159.71 0) (show_name no) (do_not_autoplace no) (hide yes) (effects (font (size 1.27 1.27))))
  (property "Value" "GND" (at 119.38 161.71 0) (show_name no) (do_not_autoplace no) (effects (font (size 1.27 1.27))))
  (property "Footprint" "" (at 119.38 156.21 0) (show_name no) (do_not_autoplace no) (hide yes) (effects (font (size 1.27 1.27))))
  (property "Datasheet" "" (at 119.38 156.21 0) (show_name no) (do_not_autoplace no) (hide yes) (effects (font (size 1.27 1.27))))
  (property "Description" "Power symbol creates a global label with name \"GND\" , ground" (at 119.38 156.21 0) (show_name no) (do_not_autoplace no) (hide yes) (effects (font (size 1.27 1.27))))
  (pin "1"))
 (text "LEDS: LED1 (D8) / LED2 (D9) VIA 330R" (exclude_from_sim no) (at 25.4 182.53 0) (effects (font (size 3 3) (bold yes)) (justify left bottom)))
 (symbol (lib_id "Device:R") (at 27.94 208.28 0) (unit 1) (exclude_from_sim no) (in_bom yes) (on_board yes) (dnp no)
  (property "Reference" "R1" (at 30.226 207.01 0) (show_name no) (do_not_autoplace no) (effects (font (size 1.27 1.27)) (justify left)))
  (property "Value" "330R" (at 30.226 209.55 0) (show_name no) (do_not_autoplace no) (effects (font (size 1.27 1.27)) (justify left)))
  (property "Footprint" "Resistor_THT:R_Axial_DIN0207_L6.3mm_D2.5mm_P10.16mm_Horizontal" (at 27.94 208.28 0) (show_name no) (do_not_autoplace no) (hide yes) (effects (font (size 1.27 1.27))))
  (property "Datasheet" "" (at 27.94 208.28 0) (show_name no) (do_not_autoplace no) (hide yes) (effects (font (size 1.27 1.27))))
  (property "Description" "Resistor" (at 27.94 208.28 0) (show_name no) (do_not_autoplace no) (hide yes) (effects (font (size 1.27 1.27))))
  (pin "1")
  (pin "2"))
 (wire (pts (xy 27.94 204.47) (xy 27.94 201.93)) (stroke (width 0) (type default)))
 (label "LED1" (at 27.94 201.93 90) (effects (font (size 1.27 1.27)) (justify left bottom)))
 (wire (pts (xy 27.94 212.09) (xy 27.94 214.63)) (stroke (width 0) (type default)))
 (label "LED1_A" (at 27.94 214.63 270) (effects (font (size 1.27 1.27)) (justify right bottom)))
 (symbol (lib_id "Device:LED") (at 50.8 195.58 0) (unit 1) (exclude_from_sim no) (in_bom yes) (on_board yes) (dnp no)
  (property "Reference" "D1" (at 55.88 194.31 0) (show_name no) (do_not_autoplace no) (effects (font (size 1.27 1.27)) (justify left)))
  (property "Value" "RED" (at 55.88 196.85 0) (show_name no) (do_not_autoplace no) (effects (font (size 1.27 1.27)) (justify left)))
  (property "Footprint" "LED_THT:LED_D5.0mm" (at 50.8 195.58 0) (show_name no) (do_not_autoplace no) (hide yes) (effects (font (size 1.27 1.27))))
  (property "Datasheet" "" (at 50.8 195.58 0) (show_name no) (do_not_autoplace no) (hide yes) (effects (font (size 1.27 1.27))))
  (property "Description" "Light emitting diode" (at 50.8 195.58 0) (show_name no) (do_not_autoplace no) (hide yes) (effects (font (size 1.27 1.27))))
  (property "Sim.Pins" "1=K 2=A" (at 50.8 195.58 0) (show_name no) (do_not_autoplace no) (hide yes) (effects (font (size 1.27 1.27))))
  (property "LCSC" "C2895470" (at 50.8 195.58 0) (show_name no) (do_not_autoplace no) (hide yes) (effects (font (size 1.27 1.27))))
  (pin "1")
  (pin "2"))
 (wire (pts (xy 46.99 195.58) (xy 44.45 195.58)) (stroke (width 0) (type default)))
 (symbol (lib_id "power:GND") (at 44.45 195.58 270) (unit 1) (exclude_from_sim no) (in_bom no) (on_board yes) (dnp no)
  (property "Reference" "#PWR008" (at 44.45 199.08 0) (show_name no) (do_not_autoplace no) (hide yes) (effects (font (size 1.27 1.27))))
  (property "Value" "GND" (at 44.45 201.08 0) (show_name no) (do_not_autoplace no) (effects (font (size 1.27 1.27))))
  (property "Footprint" "" (at 44.45 195.58 0) (show_name no) (do_not_autoplace no) (hide yes) (effects (font (size 1.27 1.27))))
  (property "Datasheet" "" (at 44.45 195.58 0) (show_name no) (do_not_autoplace no) (hide yes) (effects (font (size 1.27 1.27))))
  (property "Description" "Power symbol creates a global label with name \"GND\" , ground" (at 44.45 195.58 0) (show_name no) (do_not_autoplace no) (hide yes) (effects (font (size 1.27 1.27))))
  (pin "1"))
 (wire (pts (xy 54.61 195.58) (xy 57.15 195.58)) (stroke (width 0) (type default)))
 (label "LED1_A" (at 57.15 195.58 0) (effects (font (size 1.27 1.27)) (justify left bottom)))
 (symbol (lib_id "Device:R") (at 76.2 208.28 0) (unit 1) (exclude_from_sim no) (in_bom yes) (on_board yes) (dnp no)
  (property "Reference" "R2" (at 78.486 207.01 0) (show_name no) (do_not_autoplace no) (effects (font (size 1.27 1.27)) (justify left)))
  (property "Value" "330R" (at 78.486 209.55 0) (show_name no) (do_not_autoplace no) (effects (font (size 1.27 1.27)) (justify left)))
  (property "Footprint" "Resistor_THT:R_Axial_DIN0207_L6.3mm_D2.5mm_P10.16mm_Horizontal" (at 76.2 208.28 0) (show_name no) (do_not_autoplace no) (hide yes) (effects (font (size 1.27 1.27))))
  (property "Datasheet" "" (at 76.2 208.28 0) (show_name no) (do_not_autoplace no) (hide yes) (effects (font (size 1.27 1.27))))
  (property "Description" "Resistor" (at 76.2 208.28 0) (show_name no) (do_not_autoplace no) (hide yes) (effects (font (size 1.27 1.27))))
  (pin "1")
  (pin "2"))
 (wire (pts (xy 76.2 204.47) (xy 76.2 201.93)) (stroke (width 0) (type default)))
 (label "LED2" (at 76.2 201.93 90) (effects (font (size 1.27 1.27)) (justify left bottom)))
 (wire (pts (xy 76.2 212.09) (xy 76.2 214.63)) (stroke (width 0) (type default)))
 (label "LED2_A" (at 76.2 214.63 270) (effects (font (size 1.27 1.27)) (justify right bottom)))
 (symbol (lib_id "Device:LED") (at 99.06 195.58 0) (unit 1) (exclude_from_sim no) (in_bom yes) (on_board yes) (dnp no)
  (property "Reference" "D2" (at 104.14 194.31 0) (show_name no) (do_not_autoplace no) (effects (font (size 1.27 1.27)) (justify left)))
  (property "Value" "GREEN" (at 104.14 196.85 0) (show_name no) (do_not_autoplace no) (effects (font (size 1.27 1.27)) (justify left)))
  (property "Footprint" "LED_THT:LED_D5.0mm" (at 99.06 195.58 0) (show_name no) (do_not_autoplace no) (hide yes) (effects (font (size 1.27 1.27))))
  (property "Datasheet" "" (at 99.06 195.58 0) (show_name no) (do_not_autoplace no) (hide yes) (effects (font (size 1.27 1.27))))
  (property "Description" "Light emitting diode" (at 99.06 195.58 0) (show_name no) (do_not_autoplace no) (hide yes) (effects (font (size 1.27 1.27))))
  (property "Sim.Pins" "1=K 2=A" (at 99.06 195.58 0) (show_name no) (do_not_autoplace no) (hide yes) (effects (font (size 1.27 1.27))))
  (pin "1")
  (pin "2"))
 (wire (pts (xy 95.25 195.58) (xy 92.71 195.58)) (stroke (width 0) (type default)))
 (symbol (lib_id "power:GND") (at 92.71 195.58 270) (unit 1) (exclude_from_sim no) (in_bom no) (on_board yes) (dnp no)
  (property "Reference" "#PWR009" (at 92.71 199.08 0) (show_name no) (do_not_autoplace no) (hide yes) (effects (font (size 1.27 1.27))))
  (property "Value" "GND" (at 92.71 201.08 0) (show_name no) (do_not_autoplace no) (effects (font (size 1.27 1.27))))
  (property "Footprint" "" (at 92.71 195.58 0) (show_name no) (do_not_autoplace no) (hide yes) (effects (font (size 1.27 1.27))))
  (property "Datasheet" "" (at 92.71 195.58 0) (show_name no) (do_not_autoplace no) (hide yes) (effects (font (size 1.27 1.27))))
  (property "Description" "Power symbol creates a global label with name \"GND\" , ground" (at 92.71 195.58 0) (show_name no) (do_not_autoplace no) (hide yes) (effects (font (size 1.27 1.27))))
  (pin "1"))
 (wire (pts (xy 102.87 195.58) (xy 105.41 195.58)) (stroke (width 0) (type default)))
 (label "LED2_A" (at 105.41 195.58 0) (effects (font (size 1.27 1.27)) (justify left bottom)))
 (text "POWER FLAGS" (exclude_from_sim no) (at 25.4 242.75 0) (effects (font (size 3 3) (bold yes)) (justify left bottom)))
 (symbol (lib_id "power:PWR_FLAG") (at 35.56 254 0) (unit 1) (exclude_from_sim no) (in_bom no) (on_board yes) (dnp no)
  (property "Reference" "#FLG01" (at 35.56 257.5 0) (show_name no) (do_not_autoplace no) (hide yes) (effects (font (size 1.27 1.27))))
  (property "Value" "PWR_FLAG" (at 35.56 259.5 0) (show_name no) (do_not_autoplace no) (effects (font (size 1.27 1.27))))
  (property "Footprint" "" (at 35.56 254 0) (show_name no) (do_not_autoplace no) (hide yes) (effects (font (size 1.27 1.27))))
  (property "Datasheet" "" (at 35.56 254 0) (show_name no) (do_not_autoplace no) (hide yes) (effects (font (size 1.27 1.27))))
  (property "Description" "Special symbol for telling ERC where power comes from" (at 35.56 254 0) (show_name no) (do_not_autoplace no) (hide yes) (effects (font (size 1.27 1.27))))
  (pin "1"))
 (wire (pts (xy 35.56 254) (xy 35.56 256.54)) (stroke (width 0) (type default)))
 (symbol (lib_id "power:GND") (at 35.56 256.54 0) (unit 1) (exclude_from_sim no) (in_bom no) (on_board yes) (dnp no)
  (property "Reference" "#PWR010" (at 35.56 260.04 0) (show_name no) (do_not_autoplace no) (hide yes) (effects (font (size 1.27 1.27))))
  (property "Value" "GND" (at 35.56 262.04 0) (show_name no) (do_not_autoplace no) (effects (font (size 1.27 1.27))))
  (property "Footprint" "" (at 35.56 256.54 0) (show_name no) (do_not_autoplace no) (hide yes) (effects (font (size 1.27 1.27))))
  (property "Datasheet" "" (at 35.56 256.54 0) (show_name no) (do_not_autoplace no) (hide yes) (effects (font (size 1.27 1.27))))
  (property "Description" "Power symbol creates a global label with name \"GND\" , ground" (at 35.56 256.54 0) (show_name no) (do_not_autoplace no) (hide yes) (effects (font (size 1.27 1.27))))
  (pin "1"))
 (sheet_instances (path "" (page "1")))
 (embedded_fonts no))
